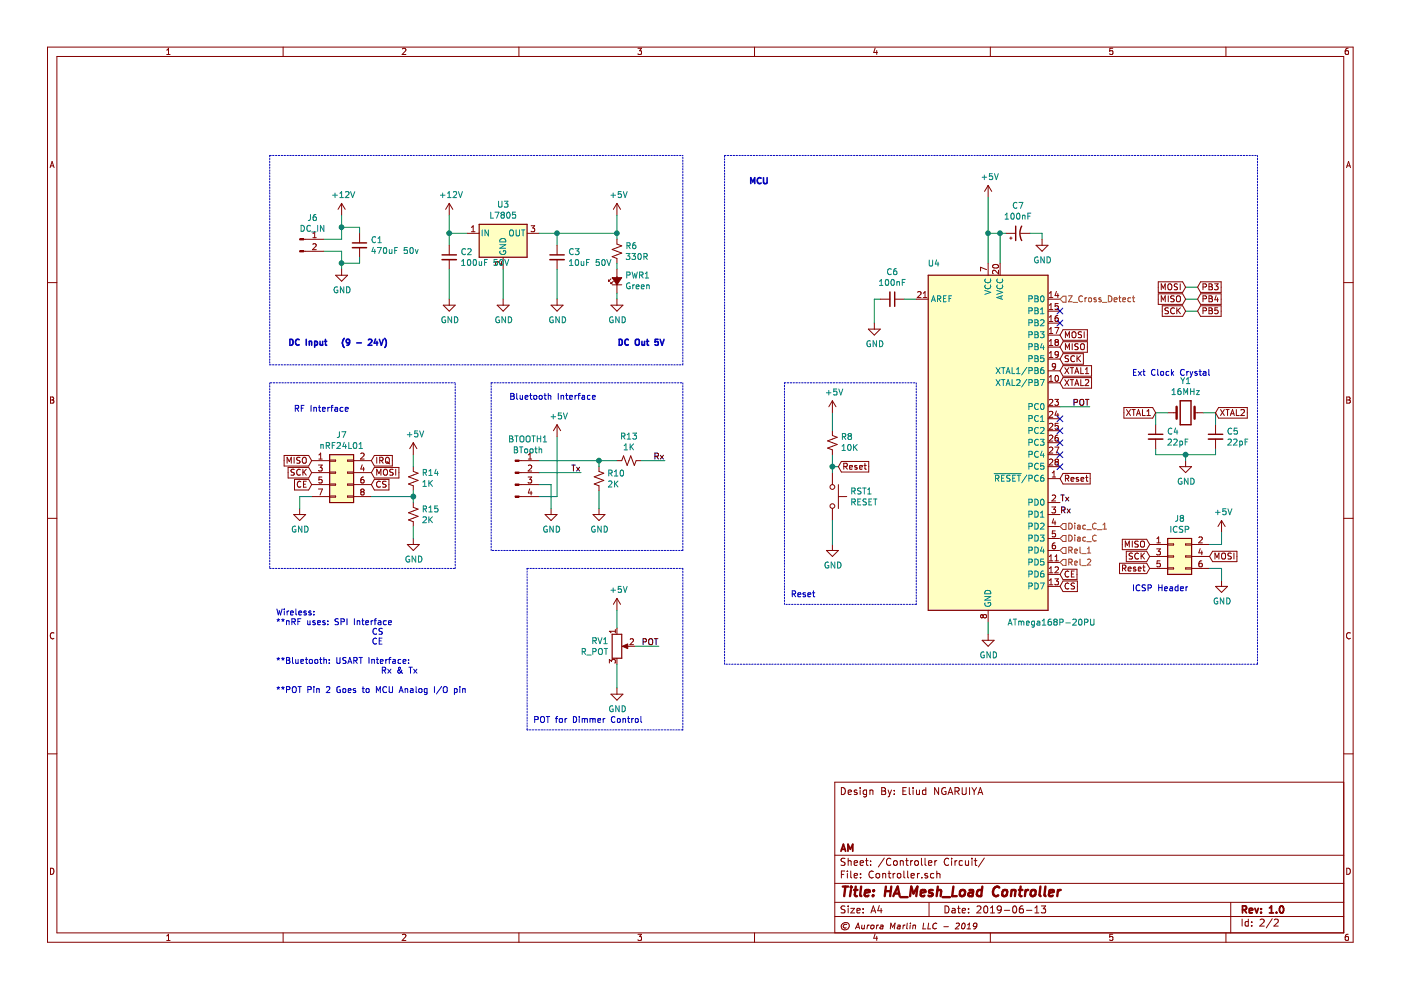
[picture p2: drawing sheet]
EESchema Schematic File Version 4
LIBS:Home_Automation-cache
EELAYER 29 0
EELAYER END
$Descr A4 11693 8268
encoding utf-8
Sheet 2 2
Title "HA_Mesh_Load Controller"
Date "2019-06-13"
Rev "1.0"
Comp "AM"
Comment1 ""
Comment2 ""
Comment3 ""
Comment4 "Design By: Eliud NGARUIYA"
$EndDescr
$Comp
L MCU_Microchip_ATmega:ATmega168P-20PU U?
U 1 1
P 8250 3700
AR Path="/5D1C3B8B" Ref="U?"  Part="1" 
AR Path="/5D1A0A0D/5D1C3B8B" Ref="U4"  Part="1" 
F 0 "U4" H 7850 5200 50  0000 R CNN
F 1 "ATmega168P-20PU" H 9150 2200 50  0000 R CNN
F 2 "Package_DIP:DIP-28_W7.62mm" H 8250 3700 50  0001 C CIN
F 3 "http://ww1.microchip.com/downloads/en/DeviceDoc/Atmel-8025-8-bit-AVR-Microcontroller-ATmega48P-88P-168P_Datasheet.pdf" H 8250 3700 50  0001 C CNN
	1    8250 3700
	1    0    0    -1  
$EndComp
$Comp
L power:GND #PWR?
U 1 1
P 8250 5300
AR Path="/5D1C3B93" Ref="#PWR?"  Part="1" 
AR Path="/5D1A0A0D/5D1C3B93" Ref="#PWR021"  Part="1" 
F 0 "#PWR021" H 8250 5050 50  0001 C CNN
F 1 "GND" H 8255 5127 50  0000 C CNN
F 2 "" H 8250 5300 50  0001 C CNN
F 3 "" H 8250 5300 50  0001 C CNN
	1    8250 5300
	1    0    0    -1  
$EndComp
$Comp
L power:+5V #PWR?
U 1 1
P 8250 1650
AR Path="/5D1C3B99" Ref="#PWR?"  Part="1" 
AR Path="/5D1A0A0D/5D1C3B99" Ref="#PWR020"  Part="1" 
F 0 "#PWR020" H 8250 1500 50  0001 C CNN
F 1 "+5V" H 8265 1823 50  0000 C CNN
F 2 "" H 8250 1650 50  0001 C CNN
F 3 "" H 8250 1650 50  0001 C CNN
	1    8250 1650
	1    0    0    -1  
$EndComp
$Comp
L power:GND #PWR?
U 1 1
P 7300 2700
AR Path="/5D1C3B9F" Ref="#PWR?"  Part="1" 
AR Path="/5D1A0A0D/5D1C3B9F" Ref="#PWR019"  Part="1" 
F 0 "#PWR019" H 7300 2450 50  0001 C CNN
F 1 "GND" H 7305 2527 50  0000 C CNN
F 2 "" H 7300 2700 50  0001 C CNN
F 3 "" H 7300 2700 50  0001 C CNN
	1    7300 2700
	1    0    0    -1  
$EndComp
$Comp
L Device:CP1_Small C?
U 1 1
P 8500 1950
AR Path="/5D1C3BA5" Ref="C?"  Part="1" 
AR Path="/5D1A0A0D/5D1C3BA5" Ref="C7"  Part="1" 
F 0 "C7" V 8728 1950 50  0000 C CNN
F 1 "100nF" V 8637 1950 50  0000 C CNN
F 2 "Capacitor_Tantalum_SMD:CP_EIA-7343-30_AVX-N_Pad2.25x2.55mm_HandSolder" H 8500 1950 50  0001 C CNN
F 3 "~" H 8500 1950 50  0001 C CNN
	1    8500 1950
	0    -1   -1   0   
$EndComp
$Comp
L Device:C_Small C?
U 1 1
P 7450 2500
AR Path="/5D1C3BAB" Ref="C?"  Part="1" 
AR Path="/5D1A0A0D/5D1C3BAB" Ref="C6"  Part="1" 
F 0 "C6" V 7221 2500 50  0000 C CNN
F 1 "100nF" V 7312 2500 50  0000 C CNN
F 2 "Capacitor_THT:C_Disc_D3.0mm_W2.0mm_P2.50mm" H 7450 2500 50  0001 C CNN
F 3 "~" H 7450 2500 50  0001 C CNN
	1    7450 2500
	0    1    1    0   
$EndComp
Wire Wire Line
	8250 1650 8250 1950
Wire Wire Line
	8350 2200 8350 1950
Wire Wire Line
	8350 1950 8400 1950
Wire Wire Line
	8350 1950 8250 1950
Connection ~ 8350 1950
Connection ~ 8250 1950
Wire Wire Line
	8250 1950 8250 2200
Wire Wire Line
	7300 2700 7300 2500
Wire Wire Line
	7300 2500 7350 2500
Wire Wire Line
	7550 2500 7650 2500
$Comp
L power:GND #PWR?
U 1 1
P 8700 2000
AR Path="/5D1C3BBB" Ref="#PWR?"  Part="1" 
AR Path="/5D1A0A0D/5D1C3BBB" Ref="#PWR025"  Part="1" 
F 0 "#PWR025" H 8700 1750 50  0001 C CNN
F 1 "GND" H 8705 1827 50  0000 C CNN
F 2 "" H 8700 2000 50  0001 C CNN
F 3 "" H 8700 2000 50  0001 C CNN
	1    8700 2000
	1    0    0    -1  
$EndComp
Wire Wire Line
	8600 1950 8700 1950
Wire Wire Line
	8700 1950 8700 2000
$Comp
L Device:C_Small C?
U 1 1
P 9650 3650
AR Path="/5D1C3BC3" Ref="C?"  Part="1" 
AR Path="/5D1A0A0D/5D1C3BC3" Ref="C4"  Part="1" 
F 0 "C4" H 9742 3696 50  0000 L CNN
F 1 "22pF" H 9742 3605 50  0000 L CNN
F 2 "Capacitor_THT:C_Disc_D3.0mm_W2.0mm_P2.50mm" H 9650 3650 50  0001 C CNN
F 3 "~" H 9650 3650 50  0001 C CNN
	1    9650 3650
	1    0    0    -1  
$EndComp
$Comp
L Device:C_Small C?
U 1 1
P 10150 3650
AR Path="/5D1C3BC9" Ref="C?"  Part="1" 
AR Path="/5D1A0A0D/5D1C3BC9" Ref="C5"  Part="1" 
F 0 "C5" H 10242 3696 50  0000 L CNN
F 1 "22pF" H 10242 3605 50  0000 L CNN
F 2 "Capacitor_THT:C_Disc_D3.0mm_W2.0mm_P2.50mm" H 10150 3650 50  0001 C CNN
F 3 "~" H 10150 3650 50  0001 C CNN
	1    10150 3650
	1    0    0    -1  
$EndComp
$Comp
L Device:Crystal Y?
U 1 1
P 9900 3450
AR Path="/5D1C3BCF" Ref="Y?"  Part="1" 
AR Path="/5D1A0A0D/5D1C3BCF" Ref="Y1"  Part="1" 
F 0 "Y1" H 9900 3718 50  0000 C CNN
F 1 "16MHz" H 9900 3627 50  0000 C CNN
F 2 "Crystal:Crystal_HC49-4H_Vertical" H 9900 3450 50  0001 C CNN
F 3 "~" H 9900 3450 50  0001 C CNN
	1    9900 3450
	1    0    0    -1  
$EndComp
$Comp
L power:GND #PWR?
U 1 1
P 9900 3850
AR Path="/5D1C3BD5" Ref="#PWR?"  Part="1" 
AR Path="/5D1A0A0D/5D1C3BD5" Ref="#PWR017"  Part="1" 
F 0 "#PWR017" H 9900 3600 50  0001 C CNN
F 1 "GND" H 9905 3677 50  0000 C CNN
F 2 "" H 9900 3850 50  0001 C CNN
F 3 "" H 9900 3850 50  0001 C CNN
	1    9900 3850
	1    0    0    -1  
$EndComp
Wire Wire Line
	9650 3550 9650 3450
Wire Wire Line
	9650 3450 9750 3450
Wire Wire Line
	10050 3450 10150 3450
Wire Wire Line
	10150 3450 10150 3550
Wire Wire Line
	9650 3750 9650 3800
Wire Wire Line
	9650 3800 9900 3800
Wire Wire Line
	9900 3800 9900 3850
Wire Wire Line
	10150 3750 10150 3800
Wire Wire Line
	10150 3800 9900 3800
Connection ~ 9900 3800
Text GLabel 9650 3450 0    50   Input ~ 0
XTAL1
Text GLabel 10150 3450 2    50   Input ~ 0
XTAL2
Text GLabel 8850 4000 2    50   Input ~ 0
Reset
$Comp
L Switch:SW_Push RST?
U 1 1
P 6950 4150
AR Path="/5D1C3BE8" Ref="RST?"  Part="1" 
AR Path="/5D1A0A0D/5D1C3BE8" Ref="RST1"  Part="1" 
F 0 "RST1" V 6904 4298 50  0000 L CNN
F 1 "RESET" V 6995 4298 50  0000 L CNN
F 2 "Button_Switch_THT:SW_PUSH_6mm_H7.3mm" H 6950 4350 50  0001 C CNN
F 3 "~" H 6950 4350 50  0001 C CNN
	1    6950 4150
	0    1    1    0   
$EndComp
$Comp
L Device:R_Small_US R?
U 1 1
P 6950 3700
AR Path="/5D1C3BEE" Ref="R?"  Part="1" 
AR Path="/5D1A0A0D/5D1C3BEE" Ref="R8"  Part="1" 
F 0 "R8" H 6882 3654 50  0000 R CNN
F 1 "10K" H 6882 3745 50  0000 R CNN
F 2 "Resistor_THT:R_Axial_DIN0207_L6.3mm_D2.5mm_P10.16mm_Horizontal" H 6950 3700 50  0001 C CNN
F 3 "~" H 6950 3700 50  0001 C CNN
	1    6950 3700
	-1   0    0    1   
$EndComp
$Comp
L power:+5V #PWR?
U 1 1
P 6950 3450
AR Path="/5D1C3BF4" Ref="#PWR?"  Part="1" 
AR Path="/5D1A0A0D/5D1C3BF4" Ref="#PWR015"  Part="1" 
F 0 "#PWR015" H 6950 3300 50  0001 C CNN
F 1 "+5V" H 6965 3623 50  0000 C CNN
F 2 "" H 6950 3450 50  0001 C CNN
F 3 "" H 6950 3450 50  0001 C CNN
	1    6950 3450
	1    0    0    -1  
$EndComp
$Comp
L power:GND #PWR?
U 1 1
P 6950 4550
AR Path="/5D1C3BFA" Ref="#PWR?"  Part="1" 
AR Path="/5D1A0A0D/5D1C3BFA" Ref="#PWR016"  Part="1" 
F 0 "#PWR016" H 6950 4300 50  0001 C CNN
F 1 "GND" H 6955 4377 50  0000 C CNN
F 2 "" H 6950 4550 50  0001 C CNN
F 3 "" H 6950 4550 50  0001 C CNN
	1    6950 4550
	1    0    0    -1  
$EndComp
Wire Wire Line
	6950 3450 6950 3600
Wire Wire Line
	6950 3800 6950 3900
Wire Wire Line
	6950 4350 6950 4550
Wire Wire Line
	6950 3900 7000 3900
Connection ~ 6950 3900
Wire Wire Line
	6950 3900 6950 3950
Text GLabel 7000 3900 2    50   Input ~ 0
Reset
Wire Wire Line
	8250 5200 8250 5300
Text GLabel 3100 3950 2    50   Input ~ 0
MOSI
Text GLabel 2600 3850 0    50   Input ~ 0
MISO
Text GLabel 2600 3950 0    50   Input ~ 0
SCK
Text GLabel 8850 3200 2    50   Input ~ 0
XTAL2
Text GLabel 8850 3100 2    50   Input ~ 0
XTAL1
$Comp
L Connector_Generic:Conn_02x03_Odd_Even J?
U 1 1
P 9800 4650
AR Path="/5D1C3C10" Ref="J?"  Part="1" 
AR Path="/5D1A0A0D/5D1C3C10" Ref="J8"  Part="1" 
F 0 "J8" H 9850 4967 50  0000 C CNN
F 1 "ICSP" H 9850 4876 50  0000 C CNN
F 2 "Connector_PinHeader_2.00mm:PinHeader_2x03_P2.00mm_Vertical" H 9800 4650 50  0001 C CNN
F 3 "~" H 9800 4650 50  0001 C CNN
	1    9800 4650
	1    0    0    -1  
$EndComp
Text GLabel 10100 4650 2    50   Input ~ 0
MOSI
Text GLabel 9600 4550 0    50   Input ~ 0
MISO
Text GLabel 9600 4650 0    50   Input ~ 0
SCK
Text GLabel 9600 4750 0    50   Input ~ 0
Reset
$Comp
L power:GND #PWR?
U 1 1
P 10200 4850
AR Path="/5D1C3C20" Ref="#PWR?"  Part="1" 
AR Path="/5D1A0A0D/5D1C3C20" Ref="#PWR028"  Part="1" 
F 0 "#PWR028" H 10200 4600 50  0001 C CNN
F 1 "GND" H 10205 4677 50  0000 C CNN
F 2 "" H 10200 4850 50  0001 C CNN
F 3 "" H 10200 4850 50  0001 C CNN
	1    10200 4850
	1    0    0    -1  
$EndComp
$Comp
L power:+5V #PWR?
U 1 1
P 10200 4450
AR Path="/5D1C3C26" Ref="#PWR?"  Part="1" 
AR Path="/5D1A0A0D/5D1C3C26" Ref="#PWR027"  Part="1" 
F 0 "#PWR027" H 10200 4300 50  0001 C CNN
F 1 "+5V" H 10215 4623 50  0000 C CNN
F 2 "" H 10200 4450 50  0001 C CNN
F 3 "" H 10200 4450 50  0001 C CNN
	1    10200 4450
	1    0    0    -1  
$EndComp
Wire Wire Line
	10100 4550 10200 4550
Wire Wire Line
	10200 4550 10200 4450
Wire Wire Line
	10100 4750 10200 4750
Wire Wire Line
	10200 4750 10200 4850
$Comp
L Connector:Conn_01x02_Male J?
U 1 1
P 2500 2000
AR Path="/5D1F94DC" Ref="J?"  Part="1" 
AR Path="/5D1A0A0D/5D1F94DC" Ref="J6"  Part="1" 
F 0 "J6" H 2608 2181 50  0000 C CNN
F 1 "DC_IN" H 2608 2090 50  0000 C CNN
F 2 "Connector_BarrelJack:BarrelJack_Horizontal" H 2500 2000 50  0001 C CNN
F 3 "~" H 2500 2000 50  0001 C CNN
	1    2500 2000
	1    0    0    -1  
$EndComp
$Comp
L power:+12V #PWR?
U 1 1
P 2850 1800
AR Path="/5D1F94E2" Ref="#PWR?"  Part="1" 
AR Path="/5D1A0A0D/5D1F94E2" Ref="#PWR03"  Part="1" 
F 0 "#PWR03" H 2850 1650 50  0001 C CNN
F 1 "+12V" H 2865 1973 50  0000 C CNN
F 2 "" H 2850 1800 50  0001 C CNN
F 3 "" H 2850 1800 50  0001 C CNN
	1    2850 1800
	1    0    0    -1  
$EndComp
Wire Wire Line
	2700 2000 2850 2000
Wire Wire Line
	2700 2100 2850 2100
$Comp
L power:GND #PWR?
U 1 1
P 2850 2250
AR Path="/5D1F94EA" Ref="#PWR?"  Part="1" 
AR Path="/5D1A0A0D/5D1F94EA" Ref="#PWR04"  Part="1" 
F 0 "#PWR04" H 2850 2000 50  0001 C CNN
F 1 "GND" H 2855 2077 50  0000 C CNN
F 2 "" H 2850 2250 50  0001 C CNN
F 3 "" H 2850 2250 50  0001 C CNN
	1    2850 2250
	1    0    0    -1  
$EndComp
$Comp
L Device:C_Small C?
U 1 1
P 3000 2050
AR Path="/5D1F94F0" Ref="C?"  Part="1" 
AR Path="/5D1A0A0D/5D1F94F0" Ref="C1"  Part="1" 
F 0 "C1" H 3092 2096 50  0000 L CNN
F 1 "470uF 50v" H 3092 2005 50  0000 L CNN
F 2 "Capacitor_THT:CP_Radial_D6.3mm_P2.50mm" H 3000 2050 50  0001 C CNN
F 3 "~" H 3000 2050 50  0001 C CNN
	1    3000 2050
	1    0    0    -1  
$EndComp
Wire Wire Line
	2850 1800 2850 1900
Wire Wire Line
	2850 2100 2850 2200
Wire Wire Line
	3000 1950 3000 1900
Wire Wire Line
	3000 1900 2850 1900
Connection ~ 2850 1900
Wire Wire Line
	2850 1900 2850 2000
Wire Wire Line
	3000 2150 3000 2200
Wire Wire Line
	3000 2200 2850 2200
Connection ~ 2850 2200
Wire Wire Line
	2850 2200 2850 2250
$Comp
L Regulator_Linear:L7805 U?
U 1 1
P 4200 1950
AR Path="/5D1F9500" Ref="U?"  Part="1" 
AR Path="/5D1A0A0D/5D1F9500" Ref="U3"  Part="1" 
F 0 "U3" H 4200 2192 50  0000 C CNN
F 1 "L7805" H 4200 2101 50  0000 C CNN
F 2 "Package_TO_SOT_THT:TO-220-3_Vertical" H 4225 1800 50  0001 L CIN
F 3 "http://www.st.com/content/ccc/resource/technical/document/datasheet/41/4f/b3/b0/12/d4/47/88/CD00000444.pdf/files/CD00000444.pdf/jcr:content/translations/en.CD00000444.pdf" H 4200 1900 50  0001 C CNN
	1    4200 1950
	1    0    0    -1  
$EndComp
$Comp
L Device:C_Small C?
U 1 1
P 3750 2150
AR Path="/5D1F9506" Ref="C?"  Part="1" 
AR Path="/5D1A0A0D/5D1F9506" Ref="C2"  Part="1" 
F 0 "C2" H 3842 2196 50  0000 L CNN
F 1 "100uF 50V" H 3842 2105 50  0000 L CNN
F 2 "Capacitor_THT:CP_Radial_D5.0mm_P2.50mm" H 3750 2150 50  0001 C CNN
F 3 "~" H 3750 2150 50  0001 C CNN
	1    3750 2150
	1    0    0    -1  
$EndComp
$Comp
L Device:C_Small C?
U 1 1
P 4650 2150
AR Path="/5D1F950C" Ref="C?"  Part="1" 
AR Path="/5D1A0A0D/5D1F950C" Ref="C3"  Part="1" 
F 0 "C3" H 4742 2196 50  0000 L CNN
F 1 "10uF 50V" H 4742 2105 50  0000 L CNN
F 2 "Capacitor_THT:CP_Radial_D4.0mm_P2.00mm" H 4650 2150 50  0001 C CNN
F 3 "~" H 4650 2150 50  0001 C CNN
	1    4650 2150
	1    0    0    -1  
$EndComp
$Comp
L power:GND #PWR?
U 1 1
P 3750 2500
AR Path="/5D1F9512" Ref="#PWR?"  Part="1" 
AR Path="/5D1A0A0D/5D1F9512" Ref="#PWR06"  Part="1" 
F 0 "#PWR06" H 3750 2250 50  0001 C CNN
F 1 "GND" H 3755 2327 50  0000 C CNN
F 2 "" H 3750 2500 50  0001 C CNN
F 3 "" H 3750 2500 50  0001 C CNN
	1    3750 2500
	1    0    0    -1  
$EndComp
$Comp
L power:GND #PWR?
U 1 1
P 4200 2500
AR Path="/5D1F9518" Ref="#PWR?"  Part="1" 
AR Path="/5D1A0A0D/5D1F9518" Ref="#PWR07"  Part="1" 
F 0 "#PWR07" H 4200 2250 50  0001 C CNN
F 1 "GND" H 4205 2327 50  0000 C CNN
F 2 "" H 4200 2500 50  0001 C CNN
F 3 "" H 4200 2500 50  0001 C CNN
	1    4200 2500
	1    0    0    -1  
$EndComp
$Comp
L power:GND #PWR?
U 1 1
P 4650 2500
AR Path="/5D1F951E" Ref="#PWR?"  Part="1" 
AR Path="/5D1A0A0D/5D1F951E" Ref="#PWR08"  Part="1" 
F 0 "#PWR08" H 4650 2250 50  0001 C CNN
F 1 "GND" H 4655 2327 50  0000 C CNN
F 2 "" H 4650 2500 50  0001 C CNN
F 3 "" H 4650 2500 50  0001 C CNN
	1    4650 2500
	1    0    0    -1  
$EndComp
Wire Wire Line
	4500 1950 4650 1950
Wire Wire Line
	4650 1950 4650 2050
Wire Wire Line
	3900 1950 3750 1950
Wire Wire Line
	3750 1950 3750 2050
Wire Wire Line
	3750 2500 3750 2250
Wire Wire Line
	4200 2250 4200 2500
Wire Wire Line
	4650 2250 4650 2500
$Comp
L power:+12V #PWR?
U 1 1
P 3750 1800
AR Path="/5D1F952B" Ref="#PWR?"  Part="1" 
AR Path="/5D1A0A0D/5D1F952B" Ref="#PWR05"  Part="1" 
F 0 "#PWR05" H 3750 1650 50  0001 C CNN
F 1 "+12V" H 3765 1973 50  0000 C CNN
F 2 "" H 3750 1800 50  0001 C CNN
F 3 "" H 3750 1800 50  0001 C CNN
	1    3750 1800
	1    0    0    -1  
$EndComp
Wire Wire Line
	3750 1800 3750 1950
Connection ~ 3750 1950
$Comp
L Device:R_Small_US R?
U 1 1
P 5150 2100
AR Path="/5D1F9533" Ref="R?"  Part="1" 
AR Path="/5D1A0A0D/5D1F9533" Ref="R6"  Part="1" 
F 0 "R6" H 5218 2146 50  0000 L CNN
F 1 "330R" H 5218 2055 50  0000 L CNN
F 2 "Resistor_THT:R_Axial_DIN0207_L6.3mm_D2.5mm_P10.16mm_Horizontal" H 5150 2100 50  0001 C CNN
F 3 "~" H 5150 2100 50  0001 C CNN
	1    5150 2100
	1    0    0    -1  
$EndComp
$Comp
L Device:LED_Small_ALT PWR?
U 1 1
P 5150 2350
AR Path="/5D1F9539" Ref="PWR?"  Part="1" 
AR Path="/5D1A0A0D/5D1F9539" Ref="PWR1"  Part="1" 
F 0 "PWR1" V 5196 2282 50  0000 R CNN
F 1 "Green" V 5105 2282 50  0000 R CNN
F 2 "LED_THT:LED_D3.0mm" V 5150 2350 50  0001 C CNN
F 3 "~" V 5150 2350 50  0001 C CNN
	1    5150 2350
	0    -1   -1   0   
$EndComp
$Comp
L power:GND #PWR?
U 1 1
P 5150 2500
AR Path="/5D1F953F" Ref="#PWR?"  Part="1" 
AR Path="/5D1A0A0D/5D1F953F" Ref="#PWR014"  Part="1" 
F 0 "#PWR014" H 5150 2250 50  0001 C CNN
F 1 "GND" H 5155 2327 50  0000 C CNN
F 2 "" H 5150 2500 50  0001 C CNN
F 3 "" H 5150 2500 50  0001 C CNN
	1    5150 2500
	1    0    0    -1  
$EndComp
Wire Wire Line
	4650 1950 5150 1950
Wire Wire Line
	5150 1950 5150 2000
Connection ~ 4650 1950
Wire Wire Line
	5150 2200 5150 2250
Wire Wire Line
	5150 2450 5150 2500
$Comp
L power:+5V #PWR?
U 1 1
P 5150 1800
AR Path="/5D1F954A" Ref="#PWR?"  Part="1" 
AR Path="/5D1A0A0D/5D1F954A" Ref="#PWR09"  Part="1" 
F 0 "#PWR09" H 5150 1650 50  0001 C CNN
F 1 "+5V" H 5165 1973 50  0000 C CNN
F 2 "" H 5150 1800 50  0001 C CNN
F 3 "" H 5150 1800 50  0001 C CNN
	1    5150 1800
	1    0    0    -1  
$EndComp
Wire Wire Line
	5150 1800 5150 1950
Connection ~ 5150 1950
Text GLabel 10000 2400 2    50   Input ~ 0
PB3
Text GLabel 10000 2500 2    50   Input ~ 0
PB4
Text GLabel 10000 2600 2    50   Input ~ 0
PB5
Text HLabel 8850 2500 2    50   Input ~ 0
Z_Cross_Detect
Text HLabel 8850 4400 2    50   Input ~ 0
Diac_C_1
Text HLabel 8850 4500 2    50   Input ~ 0
Diac_C
Text HLabel 8850 4600 2    50   Input ~ 0
Rel_1
Text HLabel 8850 4700 2    50   Input ~ 0
Rel_2
$Comp
L Connector:Conn_01x04_Male BTOOTH1
U 1 1
P 4300 3950
F 0 "BTOOTH1" H 4408 4231 50  0000 C CNN
F 1 "BTooth" H 4408 4140 50  0000 C CNN
F 2 "Connector_Wire:SolderWirePad_1x04_P3.81mm_Drill1mm" H 4300 3950 50  0001 C CNN
F 3 "~" H 4300 3950 50  0001 C CNN
	1    4300 3950
	1    0    0    -1  
$EndComp
$Comp
L Device:R_Small_US R?
U 1 1
P 5000 4000
AR Path="/5D22705B" Ref="R?"  Part="1" 
AR Path="/5D1A0A0D/5D22705B" Ref="R10"  Part="1" 
F 0 "R10" H 5068 4046 50  0000 L CNN
F 1 "2K" H 5068 3955 50  0000 L CNN
F 2 "Resistor_THT:R_Axial_DIN0207_L6.3mm_D2.5mm_P10.16mm_Horizontal" H 5000 4000 50  0001 C CNN
F 3 "~" H 5000 4000 50  0001 C CNN
	1    5000 4000
	1    0    0    -1  
$EndComp
$Comp
L Device:R_Small_US R?
U 1 1
P 5250 3850
AR Path="/5D227609" Ref="R?"  Part="1" 
AR Path="/5D1A0A0D/5D227609" Ref="R13"  Part="1" 
F 0 "R13" V 5045 3850 50  0000 C CNN
F 1 "1K" V 5136 3850 50  0000 C CNN
F 2 "Resistor_THT:R_Axial_DIN0207_L6.3mm_D2.5mm_P10.16mm_Horizontal" H 5250 3850 50  0001 C CNN
F 3 "~" H 5250 3850 50  0001 C CNN
	1    5250 3850
	0    1    1    0   
$EndComp
$Comp
L power:+5V #PWR?
U 1 1
P 4650 3650
AR Path="/5D229D16" Ref="#PWR?"  Part="1" 
AR Path="/5D1A0A0D/5D229D16" Ref="#PWR030"  Part="1" 
F 0 "#PWR030" H 4650 3500 50  0001 C CNN
F 1 "+5V" H 4665 3823 50  0000 C CNN
F 2 "" H 4650 3650 50  0001 C CNN
F 3 "" H 4650 3650 50  0001 C CNN
	1    4650 3650
	1    0    0    -1  
$EndComp
$Comp
L power:GND #PWR?
U 1 1
P 4600 4250
AR Path="/5D22A38A" Ref="#PWR?"  Part="1" 
AR Path="/5D1A0A0D/5D22A38A" Ref="#PWR029"  Part="1" 
F 0 "#PWR029" H 4600 4000 50  0001 C CNN
F 1 "GND" H 4605 4077 50  0000 C CNN
F 2 "" H 4600 4250 50  0001 C CNN
F 3 "" H 4600 4250 50  0001 C CNN
	1    4600 4250
	1    0    0    -1  
$EndComp
Wire Wire Line
	4500 4150 4650 4150
Wire Wire Line
	4650 4150 4650 3650
Wire Wire Line
	4500 4050 4600 4050
Wire Wire Line
	4600 4050 4600 4250
Wire Wire Line
	4500 3950 4850 3950
Text Label 4850 3950 2    50   ~ 0
Tx
Text Label 5550 3850 2    50   ~ 0
Rx
$Comp
L power:GND #PWR?
U 1 1
P 5000 4250
AR Path="/5D2308E4" Ref="#PWR?"  Part="1" 
AR Path="/5D1A0A0D/5D2308E4" Ref="#PWR031"  Part="1" 
F 0 "#PWR031" H 5000 4000 50  0001 C CNN
F 1 "GND" H 5005 4077 50  0000 C CNN
F 2 "" H 5000 4250 50  0001 C CNN
F 3 "" H 5000 4250 50  0001 C CNN
	1    5000 4250
	1    0    0    -1  
$EndComp
Wire Wire Line
	5000 4100 5000 4250
Wire Wire Line
	5000 3900 5000 3850
Wire Wire Line
	5000 3850 5150 3850
Wire Wire Line
	5350 3850 5550 3850
Text Label 8850 4200 0    50   ~ 0
Tx
Text Label 8850 4300 0    50   ~ 0
Rx
$Comp
L Connector_Generic:Conn_02x04_Odd_Even J7
U 1 1
P 2800 3950
F 0 "J7" H 2850 4267 50  0000 C CNN
F 1 "nRF24L01" H 2850 4176 50  0000 C CNN
F 2 "Connector_PinHeader_2.00mm:PinHeader_2x04_P2.00mm_Vertical" H 2800 3950 50  0001 C CNN
F 3 "~" H 2800 3950 50  0001 C CNN
	1    2800 3950
	1    0    0    -1  
$EndComp
Text GLabel 2600 4050 0    50   Input ~ 0
CE
Wire Wire Line
	9900 2600 10000 2600
Wire Wire Line
	9900 2500 10000 2500
Wire Wire Line
	9900 2400 10000 2400
Text GLabel 9900 2600 0    50   Input ~ 0
SCK
Text GLabel 9900 2400 0    50   Input ~ 0
MOSI
Text GLabel 9900 2500 0    50   Input ~ 0
MISO
Text GLabel 8850 2800 2    50   Input ~ 0
MOSI
Text GLabel 8850 2900 2    50   Input ~ 0
MISO
Text GLabel 8850 3000 2    50   Input ~ 0
SCK
Text GLabel 3100 3850 2    50   Input ~ 0
IRQ
Text GLabel 3100 4050 2    50   Input ~ 0
CS
$Comp
L power:GND #PWR?
U 1 1
P 2500 4250
AR Path="/5D2473D6" Ref="#PWR?"  Part="1" 
AR Path="/5D1A0A0D/5D2473D6" Ref="#PWR032"  Part="1" 
F 0 "#PWR032" H 2500 4000 50  0001 C CNN
F 1 "GND" H 2505 4077 50  0000 C CNN
F 2 "" H 2500 4250 50  0001 C CNN
F 3 "" H 2500 4250 50  0001 C CNN
	1    2500 4250
	1    0    0    -1  
$EndComp
$Comp
L power:+5V #PWR?
U 1 1
P 3450 3800
AR Path="/5D2477B1" Ref="#PWR?"  Part="1" 
AR Path="/5D1A0A0D/5D2477B1" Ref="#PWR033"  Part="1" 
F 0 "#PWR033" H 3450 3650 50  0001 C CNN
F 1 "+5V" H 3465 3973 50  0000 C CNN
F 2 "" H 3450 3800 50  0001 C CNN
F 3 "" H 3450 3800 50  0001 C CNN
	1    3450 3800
	1    0    0    -1  
$EndComp
Wire Wire Line
	2600 4150 2500 4150
Wire Wire Line
	2500 4150 2500 4250
$Comp
L Device:R_Small_US R?
U 1 1
P 3450 4000
AR Path="/5D2499DC" Ref="R?"  Part="1" 
AR Path="/5D1A0A0D/5D2499DC" Ref="R14"  Part="1" 
F 0 "R14" H 3382 3954 50  0000 R CNN
F 1 "1K" H 3382 4045 50  0000 R CNN
F 2 "Resistor_THT:R_Axial_DIN0207_L6.3mm_D2.5mm_P10.16mm_Horizontal" H 3450 4000 50  0001 C CNN
F 3 "~" H 3450 4000 50  0001 C CNN
	1    3450 4000
	-1   0    0    1   
$EndComp
$Comp
L Device:R_Small_US R?
U 1 1
P 3450 4300
AR Path="/5D24A4A7" Ref="R?"  Part="1" 
AR Path="/5D1A0A0D/5D24A4A7" Ref="R15"  Part="1" 
F 0 "R15" H 3518 4346 50  0000 L CNN
F 1 "2K" H 3518 4255 50  0000 L CNN
F 2 "Resistor_THT:R_Axial_DIN0207_L6.3mm_D2.5mm_P10.16mm_Horizontal" H 3450 4300 50  0001 C CNN
F 3 "~" H 3450 4300 50  0001 C CNN
	1    3450 4300
	1    0    0    -1  
$EndComp
$Comp
L power:GND #PWR?
U 1 1
P 3450 4500
AR Path="/5D24C168" Ref="#PWR?"  Part="1" 
AR Path="/5D1A0A0D/5D24C168" Ref="#PWR034"  Part="1" 
F 0 "#PWR034" H 3450 4250 50  0001 C CNN
F 1 "GND" H 3455 4327 50  0000 C CNN
F 2 "" H 3450 4500 50  0001 C CNN
F 3 "" H 3450 4500 50  0001 C CNN
	1    3450 4500
	1    0    0    -1  
$EndComp
Wire Wire Line
	3450 4500 3450 4400
Wire Wire Line
	3450 4200 3450 4150
Wire Wire Line
	3450 3900 3450 3800
Wire Wire Line
	3100 4150 3450 4150
Connection ~ 3450 4150
Wire Wire Line
	3450 4150 3450 4100
Text GLabel 8850 4800 2    50   Input ~ 0
CE
Text GLabel 8850 4900 2    50   Input ~ 0
CS
Wire Wire Line
	4500 3850 5000 3850
Connection ~ 5000 3850
NoConn ~ 8850 2600
NoConn ~ 8850 2700
NoConn ~ 8850 3500
NoConn ~ 8850 3600
NoConn ~ 8850 3700
NoConn ~ 8850 3800
NoConn ~ 8850 3900
Wire Wire Line
	8850 3400 9100 3400
Text Label 9100 3400 2    50   ~ 0
POT
$Comp
L Device:R_POT RV1
U 1 1
P 5150 5400
F 0 "RV1" H 5081 5446 50  0000 R CNN
F 1 "R_POT" H 5081 5355 50  0000 R CNN
F 2 "Potentiometer_THT:Potentiometer_Alps_RK163_Single_Horizontal" H 5150 5400 50  0001 C CNN
F 3 "~" H 5150 5400 50  0001 C CNN
	1    5150 5400
	1    0    0    -1  
$EndComp
$Comp
L power:+5V #PWR?
U 1 1
P 5150 5100
AR Path="/5D276325" Ref="#PWR?"  Part="1" 
AR Path="/5D1A0A0D/5D276325" Ref="#PWR0101"  Part="1" 
F 0 "#PWR0101" H 5150 4950 50  0001 C CNN
F 1 "+5V" H 5165 5273 50  0000 C CNN
F 2 "" H 5150 5100 50  0001 C CNN
F 3 "" H 5150 5100 50  0001 C CNN
	1    5150 5100
	1    0    0    -1  
$EndComp
$Comp
L power:GND #PWR?
U 1 1
P 5150 5750
AR Path="/5D2766B4" Ref="#PWR?"  Part="1" 
AR Path="/5D1A0A0D/5D2766B4" Ref="#PWR0102"  Part="1" 
F 0 "#PWR0102" H 5150 5500 50  0001 C CNN
F 1 "GND" H 5155 5577 50  0000 C CNN
F 2 "" H 5150 5750 50  0001 C CNN
F 3 "" H 5150 5750 50  0001 C CNN
	1    5150 5750
	1    0    0    -1  
$EndComp
Text Label 5500 5400 2    50   ~ 0
POT
Wire Wire Line
	5150 5100 5150 5250
Wire Wire Line
	5300 5400 5500 5400
Wire Wire Line
	5150 5750 5150 5550
Wire Notes Line
	6550 3200 7650 3200
Wire Notes Line
	7650 3200 7650 5050
Wire Notes Line
	7650 5050 6550 5050
Wire Notes Line
	6550 5050 6550 3200
Wire Notes Line
	5700 3050 5700 1300
Wire Notes Line
	2250 1300 2250 3050
Wire Notes Line
	2250 3050 5700 3050
Wire Notes Line
	2250 1300 5700 1300
Text Notes 2400 2900 0    50   ~ 10
DC Input   (9 - 24V)
Text Notes 5150 2900 0    50   ~ 10
DC Out 5V
Wire Notes Line
	4400 4750 5700 4750
Wire Notes Line
	5700 4750 5700 6100
Wire Notes Line
	5700 6100 4400 6100
Wire Notes Line
	4400 6100 4400 4750
Text Notes 4450 6050 0    50   ~ 0
POT for Dimmer Control
Text Notes 6600 5000 0    50   ~ 0
Reset
Text Notes 9450 3150 0    50   ~ 0
Ext Clock Crystal
Text Notes 9450 4950 0    50   ~ 0
ICSP Header
Wire Notes Line
	6050 1300 10500 1300
Wire Notes Line
	10500 1300 10500 5550
Wire Notes Line
	10500 5550 6050 5550
Wire Notes Line
	6050 5550 6050 1300
Text Notes 6250 1550 0    50   ~ 10
MCU 
Text Notes 4250 3350 0    50   ~ 0
Bluetooth Interface\n
Text Notes 2450 3450 0    50   ~ 0
RF Interface\n
Wire Notes Line
	5700 3200 5700 4600
Wire Notes Line
	5700 4600 4100 4600
Wire Notes Line
	4100 4600 4100 3200
Wire Notes Line
	4100 3200 5700 3200
Wire Notes Line
	2250 3200 2250 4750
Wire Notes Line
	2250 4750 3800 4750
Wire Notes Line
	3800 4750 3800 3200
Wire Notes Line
	3800 3200 2250 3200
Text Notes 2300 5800 0    50   ~ 0
Wireless:\n**nRF uses: SPI Interface\n                     CS\n                     CE\n\n**Bluetooth: USART Interface:\n                       Rx & Tx\n\n**POT Pin 2 Goes to MCU Analog I/O pin
$EndSCHEMATC
